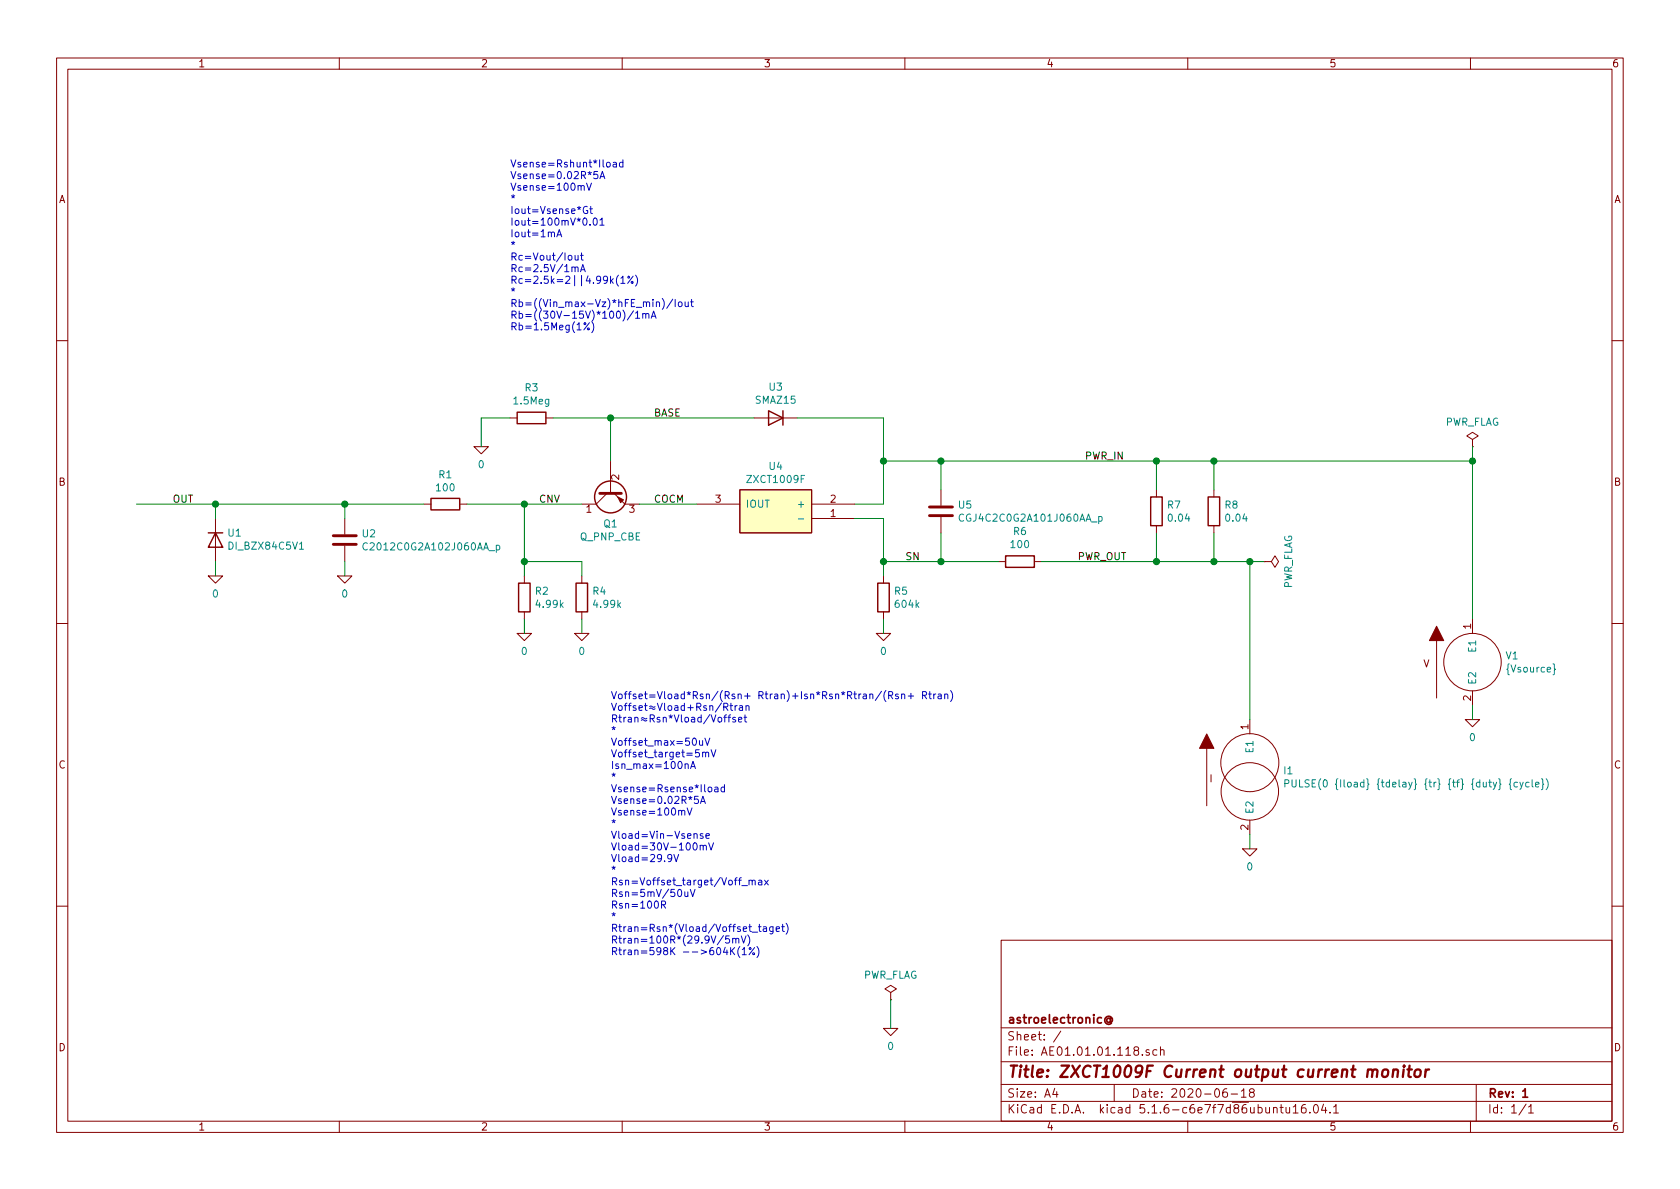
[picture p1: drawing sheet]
EESchema Schematic File Version 4
EELAYER 30 0
EELAYER END
$Descr A4 11693 8268
encoding utf-8
Sheet 1 1
Title "ZXCT1009F Current output current monitor"
Date "2020-06-18"
Rev "1"
Comp "astroelectronic@"
Comment1 ""
Comment2 ""
Comment3 ""
Comment4 ""
$EndDescr
$Comp
L AE01.17.01.000:ZXCT1009F U4
U 1 1
P 5400 3550
F 0 "U4" H 5400 3865 50  0000 C CNN
F 1 "ZXCT1009F" H 5400 3774 50  0000 C CNN
F 2 "" H 5150 3100 50  0001 L BNN
F 3 "~" H 5150 3000 50  0001 L BNN
F 4 "X" H 5400 3550 50  0001 C CNN "Spice_Primitive"
F 5 "ZXCT1009F" H 5400 3550 50  0001 C CNN "Spice_Model"
F 6 "Y" H 5400 3550 50  0001 C CNN "Spice_Netlist_Enabled"
F 7 "models/ZXCT1009.spice.txt" H 5400 3550 50  0001 C CNN "Spice_Lib_File"
	1    5400 3550
	1    0    0    -1  
$EndComp
$Comp
L Device:C U5
U 1 1
P 6550 3550
F 0 "U5" H 6665 3596 50  0000 L CNN
F 1 "CGJ4C2C0G2A101J060AA_p" H 6665 3505 50  0000 L CNN
F 2 "" H 6588 3400 50  0001 C CNN
F 3 "~" H 6550 3550 50  0001 C CNN
F 4 "X" H 6550 3550 50  0001 C CNN "Spice_Primitive"
F 5 "CGJ4C2C0G2A101J060AA_p" H 6550 3550 50  0001 C CNN "Spice_Model"
F 6 "Y" H 6550 3550 50  0001 C CNN "Spice_Netlist_Enabled"
F 7 "models/CGJ4C2C0G2A101J060AA_p.mod" H 6550 3550 50  0001 C CNN "Spice_Lib_File"
	1    6550 3550
	1    0    0    -1  
$EndComp
$Comp
L Device:R R6
U 1 1
P 7100 3900
F 0 "R6" V 7307 3900 50  0000 C CNN
F 1 "100" V 7216 3900 50  0000 C CNN
F 2 "" V 7030 3900 50  0001 C CNN
F 3 "~" H 7100 3900 50  0001 C CNN
F 4 "100" H 7100 3900 50  0001 C CNN "Spice_Model"
F 5 "Y" H 7100 3900 50  0001 C CNN "Spice_Netlist_Enabled"
F 6 "R" H 7100 3900 50  0001 C CNN "Spice_Primitive"
	1    7100 3900
	0    -1   -1   0   
$EndComp
$Comp
L Device:R R7
U 1 1
P 8050 3550
F 0 "R7" H 8120 3596 50  0000 L CNN
F 1 "0.04" H 8120 3505 50  0000 L CNN
F 2 "" V 7980 3550 50  0001 C CNN
F 3 "~" H 8050 3550 50  0001 C CNN
F 4 "R" H 8050 3550 50  0001 C CNN "Spice_Primitive"
F 5 "0.04" H 8050 3550 50  0001 C CNN "Spice_Model"
F 6 "Y" H 8050 3550 50  0001 C CNN "Spice_Netlist_Enabled"
	1    8050 3550
	1    0    0    -1  
$EndComp
$Comp
L Device:R R8
U 1 1
P 8450 3550
F 0 "R8" H 8520 3596 50  0000 L CNN
F 1 "0.04" H 8520 3505 50  0000 L CNN
F 2 "" V 8380 3550 50  0001 C CNN
F 3 "~" H 8450 3550 50  0001 C CNN
F 4 "0.04" H 8450 3550 50  0001 C CNN "Spice_Model"
F 5 "Y" H 8450 3550 50  0001 C CNN "Spice_Netlist_Enabled"
F 6 "R" H 8450 3550 50  0001 C CNN "Spice_Primitive"
	1    8450 3550
	1    0    0    -1  
$EndComp
$Comp
L Device:R R5
U 1 1
P 6150 4150
F 0 "R5" H 6220 4196 50  0000 L CNN
F 1 "604k" H 6220 4105 50  0000 L CNN
F 2 "" V 6080 4150 50  0001 C CNN
F 3 "~" H 6150 4150 50  0001 C CNN
F 4 "604k" H 6150 4150 50  0001 C CNN "Spice_Model"
F 5 "Y" H 6150 4150 50  0001 C CNN "Spice_Netlist_Enabled"
F 6 "R" H 6150 4150 50  0001 C CNN "Spice_Primitive"
	1    6150 4150
	1    0    0    -1  
$EndComp
Wire Wire Line
	5950 3600 6150 3600
Wire Wire Line
	6150 3600 6150 3900
Wire Wire Line
	6150 3900 6550 3900
Wire Wire Line
	5950 3500 6150 3500
Wire Wire Line
	6150 3500 6150 3200
Wire Wire Line
	6150 3200 6550 3200
Wire Wire Line
	6550 3700 6550 3900
Wire Wire Line
	6550 3400 6550 3200
Wire Wire Line
	6550 3900 6950 3900
Connection ~ 6550 3900
Wire Wire Line
	8050 3400 8050 3200
Connection ~ 6550 3200
Wire Wire Line
	8050 3700 8050 3900
Wire Wire Line
	8450 3700 8450 3900
Wire Wire Line
	8450 3400 8450 3200
Wire Wire Line
	6150 3900 6150 4000
Connection ~ 6150 3900
Wire Wire Line
	6150 4400 6150 4300
$Comp
L pspice:0 #GND06
U 1 1
P 6150 4400
F 0 "#GND06" H 6150 4300 50  0001 C CNN
F 1 "0" H 6150 4277 50  0000 C CNN
F 2 "" H 6150 4400 50  0001 C CNN
F 3 "~" H 6150 4400 50  0001 C CNN
	1    6150 4400
	1    0    0    -1  
$EndComp
$Comp
L Simulation_SPICE:DIODE U3
U 1 1
P 5400 2900
F 0 "U3" H 5400 3117 50  0000 C CNN
F 1 "SMAZ15" H 5400 3026 50  0000 C CNN
F 2 "" H 5400 2900 50  0001 C CNN
F 3 "~" H 5400 2900 50  0001 C CNN
F 4 "Y" H 5400 2900 50  0001 L CNN "Spice_Netlist_Enabled"
F 5 "X" H 5400 2900 50  0001 L CNN "Spice_Primitive"
F 6 "SMAZ15" H 5400 2900 50  0001 C CNN "Spice_Model"
F 7 "models/SMAZ15.spice.txt" H 5400 2900 50  0001 C CNN "Spice_Lib_File"
	1    5400 2900
	1    0    0    -1  
$EndComp
$Comp
L Device:R R3
U 1 1
P 3700 2900
F 0 "R3" V 3907 2900 50  0000 C CNN
F 1 "1.5Meg" V 3816 2900 50  0000 C CNN
F 2 "" V 3630 2900 50  0001 C CNN
F 3 "~" H 3700 2900 50  0001 C CNN
F 4 "1.5Meg" H 3700 2900 50  0001 C CNN "Spice_Model"
F 5 "Y" H 3700 2900 50  0001 C CNN "Spice_Netlist_Enabled"
F 6 "R" H 3700 2900 50  0001 C CNN "Spice_Primitive"
	1    3700 2900
	0    -1   -1   0   
$EndComp
$Comp
L Device:Q_PNP_CBE Q1
U 1 1
P 4250 3400
F 0 "Q1" V 4485 3400 50  0000 C CNN
F 1 "Q_PNP_CBE" V 4576 3400 50  0000 C CNN
F 2 "" H 4450 3500 50  0001 C CNN
F 3 "~" H 4250 3400 50  0001 C CNN
F 4 "Q" H 4250 3400 50  0001 C CNN "Spice_Primitive"
F 5 "FMMT597" H 4250 3400 50  0001 C CNN "Spice_Model"
F 6 "Y" H 4250 3400 50  0001 C CNN "Spice_Netlist_Enabled"
F 7 "models/FMMT597.spice.txt" H 4250 3400 50  0001 C CNN "Spice_Lib_File"
	1    4250 3400
	0    -1   1    0   
$EndComp
Wire Wire Line
	4850 3500 4450 3500
Wire Wire Line
	6150 3200 6150 2900
Connection ~ 6150 3200
Wire Wire Line
	6150 2900 5550 2900
Wire Wire Line
	4250 3200 4250 2900
Wire Wire Line
	4250 2900 5250 2900
Wire Wire Line
	4250 2900 3850 2900
Connection ~ 4250 2900
Wire Wire Line
	3550 2900 3350 2900
Wire Wire Line
	3350 2900 3350 3100
$Comp
L pspice:0 #GND03
U 1 1
P 3350 3100
F 0 "#GND03" H 3350 3000 50  0001 C CNN
F 1 "0" H 3350 2977 50  0000 C CNN
F 2 "" H 3350 3100 50  0001 C CNN
F 3 "~" H 3350 3100 50  0001 C CNN
	1    3350 3100
	1    0    0    -1  
$EndComp
Wire Wire Line
	4050 3500 3650 3500
Wire Wire Line
	3650 3500 3650 3900
Wire Wire Line
	3650 3900 4050 3900
$Comp
L Device:R R4
U 1 1
P 4050 4150
F 0 "R4" H 4120 4196 50  0000 L CNN
F 1 "4.99k" H 4120 4105 50  0000 L CNN
F 2 "" V 3980 4150 50  0001 C CNN
F 3 "~" H 4050 4150 50  0001 C CNN
F 4 "4.99k" H 4050 4150 50  0001 C CNN "Spice_Model"
F 5 "Y" H 4050 4150 50  0001 C CNN "Spice_Netlist_Enabled"
F 6 "R" H 4050 4150 50  0001 C CNN "Spice_Primitive"
	1    4050 4150
	1    0    0    -1  
$EndComp
$Comp
L Device:R R2
U 1 1
P 3650 4150
F 0 "R2" H 3720 4196 50  0000 L CNN
F 1 "4.99k" H 3720 4105 50  0000 L CNN
F 2 "" V 3580 4150 50  0001 C CNN
F 3 "~" H 3650 4150 50  0001 C CNN
F 4 "4.99k" H 3650 4150 50  0001 C CNN "Spice_Model"
F 5 "Y" H 3650 4150 50  0001 C CNN "Spice_Netlist_Enabled"
F 6 "R" H 3650 4150 50  0001 C CNN "Spice_Primitive"
	1    3650 4150
	1    0    0    -1  
$EndComp
Wire Wire Line
	3650 4000 3650 3900
Connection ~ 3650 3900
Wire Wire Line
	4050 4000 4050 3900
Wire Wire Line
	3650 4400 3650 4300
Wire Wire Line
	4050 4400 4050 4300
$Comp
L pspice:0 #GND04
U 1 1
P 3650 4400
F 0 "#GND04" H 3650 4300 50  0001 C CNN
F 1 "0" H 3650 4277 50  0000 C CNN
F 2 "" H 3650 4400 50  0001 C CNN
F 3 "~" H 3650 4400 50  0001 C CNN
	1    3650 4400
	1    0    0    -1  
$EndComp
$Comp
L pspice:0 #GND05
U 1 1
P 4050 4400
F 0 "#GND05" H 4050 4300 50  0001 C CNN
F 1 "0" H 4050 4277 50  0000 C CNN
F 2 "" H 4050 4400 50  0001 C CNN
F 3 "~" H 4050 4400 50  0001 C CNN
	1    4050 4400
	1    0    0    -1  
$EndComp
Wire Wire Line
	3650 3500 3250 3500
Connection ~ 3650 3500
$Comp
L Device:R R1
U 1 1
P 3100 3500
F 0 "R1" V 2893 3500 50  0000 C CNN
F 1 "100" V 2984 3500 50  0000 C CNN
F 2 "" V 3030 3500 50  0001 C CNN
F 3 "~" H 3100 3500 50  0001 C CNN
F 4 "100" H 3100 3500 50  0001 C CNN "Spice_Model"
F 5 "Y" H 3100 3500 50  0001 C CNN "Spice_Netlist_Enabled"
F 6 "R" H 3100 3500 50  0001 C CNN "Spice_Primitive"
	1    3100 3500
	0    1    1    0   
$EndComp
Wire Wire Line
	2400 3500 2400 3600
$Comp
L Device:C U2
U 1 1
P 2400 3750
F 0 "U2" H 2515 3796 50  0000 L CNN
F 1 "C2012C0G2A102J060AA_p" H 2515 3705 50  0000 L CNN
F 2 "" H 2438 3600 50  0001 C CNN
F 3 "~" H 2400 3750 50  0001 C CNN
F 4 "X" H 2400 3750 50  0001 C CNN "Spice_Primitive"
F 5 "C2012C0G2A102J060AA_p" H 2400 3750 50  0001 C CNN "Spice_Model"
F 6 "Y" H 2400 3750 50  0001 C CNN "Spice_Netlist_Enabled"
F 7 "models/C2012C0G2A102J060AA_p.mod" H 2400 3750 50  0001 C CNN "Spice_Lib_File"
	1    2400 3750
	1    0    0    -1  
$EndComp
Wire Wire Line
	2400 4000 2400 3900
$Comp
L pspice:0 #GND02
U 1 1
P 2400 4000
F 0 "#GND02" H 2400 3900 50  0001 C CNN
F 1 "0" H 2400 3877 50  0000 C CNN
F 2 "" H 2400 4000 50  0001 C CNN
F 3 "~" H 2400 4000 50  0001 C CNN
	1    2400 4000
	1    0    0    -1  
$EndComp
Wire Wire Line
	1500 3500 1500 3600
$Comp
L Simulation_SPICE:DIODE U1
U 1 1
P 1500 3750
F 0 "U1" V 1546 3670 50  0000 R CNN
F 1 "DI_BZX84C5V1" V 1455 3670 50  0000 R CNN
F 2 "" H 1500 3750 50  0001 C CNN
F 3 "~" H 1500 3750 50  0001 C CNN
F 4 "Y" H 1500 3750 50  0001 L CNN "Spice_Netlist_Enabled"
F 5 "X" H 1500 3750 50  0001 L CNN "Spice_Primitive"
F 6 "DI_BZX84C5V1" H 1500 3750 50  0001 C CNN "Spice_Model"
F 7 "models/BZX84C5V1.spice.txt" H 1500 3750 50  0001 C CNN "Spice_Lib_File"
	1    1500 3750
	0    -1   -1   0   
$EndComp
Wire Wire Line
	1500 4000 1500 3900
$Comp
L pspice:0 #GND01
U 1 1
P 1500 4000
F 0 "#GND01" H 1500 3900 50  0001 C CNN
F 1 "0" H 1500 3877 50  0000 C CNN
F 2 "" H 1500 4000 50  0001 C CNN
F 3 "~" H 1500 4000 50  0001 C CNN
	1    1500 4000
	1    0    0    -1  
$EndComp
Wire Wire Line
	950  3500 1500 3500
$Comp
L pspice:VSOURCE V1
U 1 1
P 10250 4600
F 0 "V1" H 10478 4646 50  0000 L CNN
F 1 "{Vsource}" H 10478 4555 50  0000 L CNN
F 2 "" H 10250 4600 50  0001 C CNN
F 3 "~" H 10250 4600 50  0001 C CNN
	1    10250 4600
	1    0    0    -1  
$EndComp
$Comp
L pspice:ISOURCE I1
U 1 1
P 8700 5400
F 0 "I1" H 8930 5446 50  0000 L CNN
F 1 "PULSE(0 {Iload} {tdelay} {tr} {tf} {duty} {cycle})" H 8930 5355 50  0000 L CNN
F 2 "" H 8700 5400 50  0001 C CNN
F 3 "~" H 8700 5400 50  0001 C CNN
	1    8700 5400
	1    0    0    -1  
$EndComp
Wire Wire Line
	8700 5900 8700 5800
Wire Wire Line
	10250 5000 10250 4900
$Comp
L pspice:0 #GND08
U 1 1
P 8700 5900
F 0 "#GND08" H 8700 5800 50  0001 C CNN
F 1 "0" H 8700 5777 50  0000 C CNN
F 2 "" H 8700 5900 50  0001 C CNN
F 3 "~" H 8700 5900 50  0001 C CNN
	1    8700 5900
	1    0    0    -1  
$EndComp
$Comp
L pspice:0 #GND09
U 1 1
P 10250 5000
F 0 "#GND09" H 10250 4900 50  0001 C CNN
F 1 "0" H 10250 4877 50  0000 C CNN
F 2 "" H 10250 5000 50  0001 C CNN
F 3 "~" H 10250 5000 50  0001 C CNN
	1    10250 5000
	1    0    0    -1  
$EndComp
Wire Wire Line
	8700 3900 8450 3900
Connection ~ 8050 3900
Wire Wire Line
	8050 3200 8450 3200
Connection ~ 8050 3200
Wire Wire Line
	8700 3900 8700 5000
Wire Wire Line
	10250 4300 10250 3200
$Comp
L power:PWR_FLAG #FLG01
U 1 1
P 6200 6950
F 0 "#FLG01" H 6200 7025 50  0001 C CNN
F 1 "PWR_FLAG" H 6200 7123 50  0000 C CNN
F 2 "" H 6200 6950 50  0001 C CNN
F 3 "~" H 6200 6950 50  0001 C CNN
	1    6200 6950
	1    0    0    -1  
$EndComp
$Comp
L pspice:0 #GND07
U 1 1
P 6200 7150
F 0 "#GND07" H 6200 7050 50  0001 C CNN
F 1 "0" H 6200 7027 50  0000 C CNN
F 2 "" H 6200 7150 50  0001 C CNN
F 3 "~" H 6200 7150 50  0001 C CNN
	1    6200 7150
	1    0    0    -1  
$EndComp
Wire Wire Line
	6200 6950 6200 7150
Text Label 7550 3200 0    50   ~ 0
PWR_IN
Text Label 7500 3900 0    50   ~ 0
PWR_OUT
Text Label 6300 3900 0    50   ~ 0
SN
Text Label 4550 3500 0    50   ~ 0
COCM
Text Label 4550 2900 0    50   ~ 0
BASE
Text Label 3750 3500 0    50   ~ 0
CNV
Text Label 1200 3500 0    50   ~ 0
OUT
Connection ~ 8450 3200
Wire Wire Line
	8450 3200 10250 3200
Connection ~ 8450 3900
Wire Wire Line
	8450 3900 8050 3900
Wire Wire Line
	7250 3900 8050 3900
Wire Wire Line
	6550 3200 8050 3200
Connection ~ 2400 3500
Wire Wire Line
	2400 3500 2950 3500
Connection ~ 1500 3500
Wire Wire Line
	1500 3500 2400 3500
Text Notes 4250 6650 0    50   ~ 0
Voffset=Vload*Rsn/(Rsn+ Rtran)+Isn*Rsn*Rtran/(Rsn+ Rtran)\nVoffset≈Vload+Rsn/Rtran\nRtran≈Rsn*Vload/Voffset\n*\nVoffset_max=50uV\nVoffset_target=5mV\nIsn_max=100nA\n*\nVsense=Rsense*Iload\nVsense=0.02R*5A\nVsense=100mV\n*\nVload=Vin-Vsense\nVload=30V-100mV\nVload=29.9V\n*\nRsn=Voffset_target/Voff_max\nRsn=5mV/50uV\nRsn=100R\n*\nRtran=Rsn*(Vload/Voffset_taget)\nRtran=100R*(29.9V/5mV)\nRtran=598K -->604K(1%)
Text Notes 3550 2300 0    50   ~ 0
Vsense=Rshunt*Iload\nVsense=0.02R*5A\nVsense=100mV\n*\nIout=Vsense*Gt\nIout=100mV*0.01\nIout=1mA\n*\nRc=Vout/Iout\nRc=2.5V/1mA\nRc=2.5k=2||4.99k(1%)\n*\nRb=((Vin_max-Vz)*hFE_min)/Iout\nRb=((30V-15V)*100)/1mA\nRb=1.5Meg(1%)
$Comp
L power:PWR_FLAG #FLG03
U 1 1
P 10250 3100
F 0 "#FLG03" H 10250 3175 50  0001 C CNN
F 1 "PWR_FLAG" H 10250 3273 50  0000 C CNN
F 2 "" H 10250 3100 50  0001 C CNN
F 3 "~" H 10250 3100 50  0001 C CNN
	1    10250 3100
	1    0    0    -1  
$EndComp
$Comp
L power:PWR_FLAG #FLG02
U 1 1
P 8800 3900
F 0 "#FLG02" H 8800 3975 50  0001 C CNN
F 1 "PWR_FLAG" H 8800 4073 50  0000 C CNN
F 2 "" H 8800 3900 50  0001 C CNN
F 3 "~" H 8800 3900 50  0001 C CNN
	1    8800 3900
	0    1    1    0   
$EndComp
Wire Wire Line
	8800 3900 8700 3900
Connection ~ 8700 3900
Wire Wire Line
	10250 3100 10250 3200
Connection ~ 10250 3200
$EndSCHEMATC
